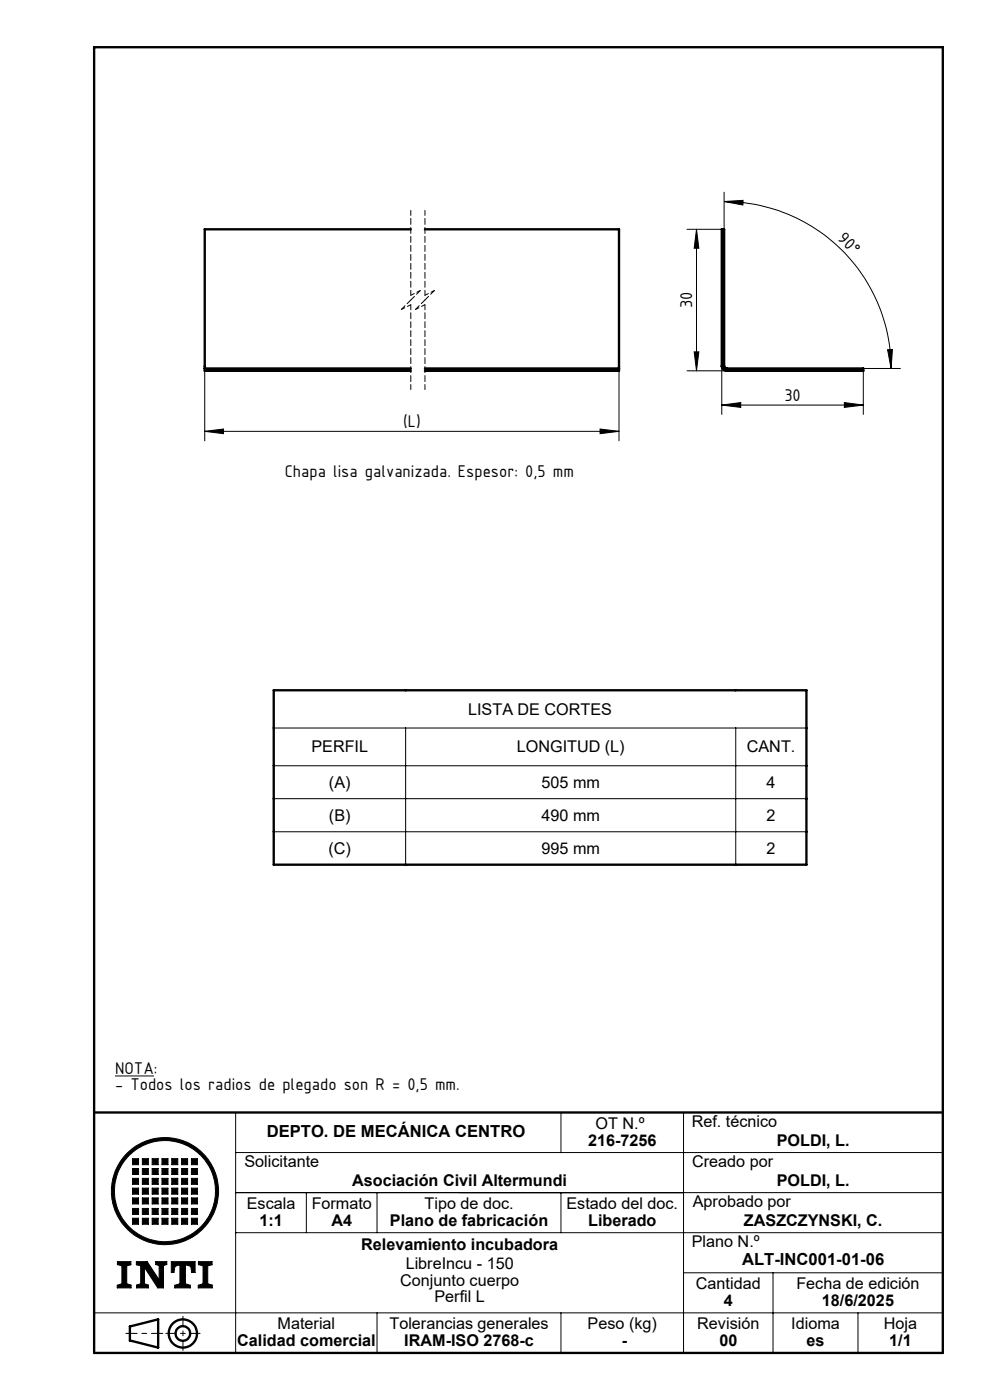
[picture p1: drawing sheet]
<svg xmlns="http://www.w3.org/2000/svg" width="210mm" height="297mm" viewBox="0 0 210 297" stroke-linecap="round" stroke-linejoin="round" font-family="sans-serif">
<g fill="none" stroke="#000" stroke-width=".21">
<path d="M145.7 48.6h7.4M147.7 48.6l.5 4.1h-1zM147.7 48.6v30.1M153.6 40.8v7.8M153.6 42.8l4-.3v1zM153.6 42.8a35.4 35.4 0 0 1 35.4 35.4M43.4 78.7v14.8M131.3 78.7v14.8M145.7 78.7h8.4M147.2 74.6h1l-.5 4.1zM153.1 77.7v10.2M183.1 78.2h7.9"/>
<path d="M183.1 78.7v9.2M188.3 74.2h1l-.3 4zM43.4 91.5l4-.5v1zM43.4 91.5h87.9M127.3 91l4 .5-4 .5zM153.1 85.9l4-.5v1zM153.1 85.9h30M179.1 85.4l4 .5-4 .5zM58.1 154.4h113M86 154.4v29M156.1 154.4v29M58.1 162.5h113"/>
<path d="M58.1 169.4h113M58.1 176.5h113M20 236v51M24.4 228.3h8.3M50 236v51M119 236v8.5M149.2 236h-4.2v51M28.1 245.8h1.3v1.3h-1.3zM28.1 247.9h1.3v1.3h-1.3zM28.1 250h1.3v1.2h-1.3zM28.1 252.1h1.3v1.2h-1.3zM28.1 254.1h1.3v1.3h-1.3z"/>
<path d="M28.1 256.4h1.3v1.2h-1.3zM28.1 258.4h1.3v1.3h-1.3zM30.2 245.8h1.3v1.3h-1.3zM30.2 247.9h1.3v1.3h-1.3zM30.2 250h1.3v1.2h-1.3zM30.2 252.1h1.3v1.2h-1.3zM30.2 254.1h1.3v1.3h-1.3zM30.2 256.4h1.3v1.2h-1.3zM30.2 258.4h1.3v1.3h-1.3zM32.3 245.8h1.2v1.3h-1.2zM32.3 247.9h1.2v1.3h-1.2zM32.3 250h1.2v1.2h-1.2z"/>
<path d="M32.3 252.1h1.2v1.2h-1.2zM32.3 254.1h1.2v1.3h-1.2zM32.3 256.4h1.2v1.2h-1.2zM32.3 258.4h1.2v1.3h-1.2zM34.4 245.8h1.2v1.3h-1.2zM34.4 247.9h1.2v1.3h-1.2zM34.4 250h1.2v1.2h-1.2zM34.4 252.1h1.2v1.2h-1.2zM34.4 254.1h1.2v1.3h-1.2zM34.4 256.4h1.2v1.2h-1.2zM34.4 258.4h1.2v1.3h-1.2zM36.4 245.8h1.3v1.3h-1.3z"/>
<path d="M36.4 247.9h1.3v1.3h-1.3zM36.4 250h1.3v1.2h-1.3zM36.4 252.1h1.3v1.2h-1.3zM36.4 254.1h1.3v1.3h-1.3zM36.4 256.4h1.3v1.2h-1.3zM36.4 258.4h1.3v1.3h-1.3zM38.5 245.8h1.3v1.3h-1.3zM38.5 247.9h1.3v1.3h-1.3zM38.5 250h1.3v1.2h-1.3zM38.5 252.1h1.3v1.2h-1.3zM38.5 254.1h1.3v1.3h-1.3zM38.5 256.4h1.3v1.2h-1.3z"/>
<path d="M38.5 258.4h1.3v1.3h-1.3zM40.6 245.8h1.3v1.3h-1.3zM40.6 247.9h1.3v1.3h-1.3zM40.6 250h1.3v1.2h-1.3zM40.6 252.1h1.3v1.2h-1.3zM40.6 254.1h1.3v1.3h-1.3zM40.6 256.4h1.3v1.2h-1.3zM40.6 258.4h1.3v1.3h-1.3zM50 253h150M50 244.5h150M65 253v8.5M80 253v8.5"/>
<path d="M119 253v8.5M20 278.5h180M24.9 267.6h2.9v.7l-.9 .2v3.8l.9 .3v.6h-2.9v-.5l1-.4v-3.8l-1-.2zM28.9 267.6h2.3l2.6 3.9v-3l-.8-.3v-.6h2.4v.6l-.7 .3v4.7h-1.2l-2.8-4.3v3.4l.8 .3v.6h-2.5v-.6l.8-.3v-3.8l-.9-.2zM36.3 267.6h5.1v2.3h-.7l-.2-1.3-1.2-.3v4l1.1 .4v.5h-3.3v-.5l1.1-.4v-4l-1.1 .3-.2 1.3h-.6zM42.1 267.6h2.9v.7l-.9 .2v3.8l.9 .3v.6h-2.9v-.5l1-.4v-3.8l-1-.2zM50 261.5h150M80 278.5v8.5M119 278.5v8.5M145 270h55M164 270v17M182 278.5v8.5"/>
<circle cx="35" cy="252.7" r="11.4"/>
<circle cx="35" cy="252.7" r="10.7"/>
</g>
<g fill="none" stroke="#000" stroke-width=".5">
<path d="M20 10h180v277h-180zM87.1 48.6h-43.7v29.6M90.1 48.6h41.2v29.6M43.4 78.2v.5h43.7M43.4 78.2h43.7M90.1 78.2h41.2M131.3 78.2v.5h-41.2M153.1 77.7a1.02 1.02 0 0 0 1 1M153.1 77.7h.5M153.1 77.7v-29.1h.5v29.1M153.6 77.7l.2 .3 .3 .2M154.1 78.2v.5"/>
<path d="M154.1 78.2h29v.5h-29M58.1 146.4h113v37h-113zM20 236h180M27.6 281.4l5.9-1.5v6l-5.9-1.5z"/>
<circle cx="38.8" cy="282.9" r="3"/>
<circle cx="38.8" cy="282.9" r="1.55"/>
</g>
<path d="M26.7 282.9h7.8" fill="none" stroke="#000" stroke-width=".21" stroke-dasharray="6.1 1 1 1" stroke-dashoffset="3.7"/>
<path d="M38.8 279.2v7.3M35.2 282.9h7.2" fill="none" stroke="#000" stroke-width=".21" stroke-dasharray="6.1 1 1 1" stroke-dashoffset="4"/>
<g fill="#000">
<path d="M24.9 267.6v.7l1 .2v3.8l-1 .4v.5h2.9v-.6l-.9-.3v-3.8l.9-.2v-.7zM36.3 267.6v2.3h.6l.2-1.3 1.1-.3v4l-1.1 .4v.5h3.3v-.5l-1.1-.4v-4l1.2 .3 .2 1.3h.7v-2.3zM42.1 267.6v.7l1 .2v3.8l-1 .4v.5h2.9v-.6l-.9-.3v-3.8l.9-.2v-.7zM28.1 258.4v1.3h1.3v-1.3zM30.2 258.4v1.3h1.3v-1.3zM32.3 258.4v1.3h1.2v-1.3zM34.4 258.4v1.3h1.2v-1.3zM36.4 258.4v1.3h1.3v-1.3zM38.5 258.4v1.3h1.3v-1.3zM40.6 258.4v1.3h1.3v-1.3zM40.6 256.4v1.2h1.3v-1.2zM40.6 254.1v1.3h1.3v-1.3zM38.5 254.1v1.3h1.3v-1.3zM38.5 256.4v1.2h1.3v-1.2zM36.4 256.4v1.2h1.3v-1.2zM36.4 254.1v1.3h1.3v-1.3zM34.4 254.1v1.3h1.2v-1.3zM34.4 256.4v1.2h1.2v-1.2zM32.3 256.4v1.2h1.2v-1.2zM32.3 254.1v1.3h1.2v-1.3zM30.2 254.1v1.3h1.3v-1.3zM30.2 256.4v1.2h1.3v-1.2zM28.1 256.4v1.2h1.3v-1.2zM28.1 254.1v1.3h1.3v-1.3zM28.1 252.1v1.2h1.3v-1.2zM30.2 252.1v1.2h1.3v-1.2zM32.3 252.1v1.2h1.2v-1.2zM34.4 252.1v1.2h1.2v-1.2zM36.4 252.1v1.2h1.3v-1.2zM38.5 252.1v1.2h1.3v-1.2zM40.6 252.1v1.2h1.3v-1.2zM40.6 250v1.2h1.3v-1.2zM38.5 250v1.2h1.3v-1.2zM36.4 250v1.2h1.3v-1.2zM34.4 250v1.2h1.2v-1.2zM32.3 250v1.2h1.2v-1.2zM30.2 250v1.2h1.3v-1.2zM28.1 250v1.2h1.3v-1.2zM28.1 247.9v1.3h1.3v-1.3zM30.2 247.9v1.3h1.3v-1.3zM32.3 247.9v1.3h1.2v-1.3zM34.4 247.9v1.3h1.2v-1.3zM36.4 247.9v1.3h1.3v-1.3zM38.5 247.9v1.3h1.3v-1.3zM40.6 247.9v1.3h1.3v-1.3zM40.6 245.8v1.3h1.3v-1.3zM38.5 245.8v1.3h1.3v-1.3zM36.4 245.8v1.3h1.3v-1.3zM34.4 245.8v1.3h1.2v-1.3zM32.3 245.8v1.3h1.2v-1.3zM30.2 245.8v1.3h1.3v-1.3zM28.1 245.8v1.3h1.3v-1.3zM24.3 252.7a10.7 10.7 0 0 1 21.4 0 10.7 10.7 0 0 1-21.4 0zM23.6 252.7a11.4 11.4 0 0 0 22.8 0 11.4 11.4 0 0 0-22.8 0z" fill-rule="evenodd"/>
<path d="M28.9 267.6h2.3l2.6 3.9v-3l-.8-.3v-.6h2.4v.6l-.7 .3v4.7h-1.2l-2.8-4.3v3.4l.8 .3v.6h-2.5v-.6l.8-.3v-3.8l-.9-.2z" fill-rule="evenodd"/>
</g>
<path d="M87.1 44.6v18M90.1 44.6v18M87.1 63.6l-2 2M87.1 64.6v18M89.1 61.6l-2 2M90.1 63.6l-2 2M90.1 64.6v18M92.1 61.6l-2 2" fill="none" stroke="#000" stroke-width=".21" stroke-dasharray="1.3 .6" stroke-dashoffset=".2"/>
<path d="M85.1 65.6l2-1M87.1 62.6l2-1M88.1 65.6l2-1M90.1 62.6l2-1" fill="none" stroke="#000" stroke-width=".21" stroke-dasharray="1.3 .6" stroke-dashoffset=".5"/>
<g fill="#000">
<path d="M147.7 48.6l.5 4.1h-1zM147.2 74.6h1l-.5 4.1z"/>
<path d="M188.3 74.2h1l-.3 4zM153.6 42.8l4-.3v1z"/>
<path d="M43.4 91.5l4-.5v1zM127.3 91l4 .5-4 .5z"/>
<path d="M179.1 85.4l4 .5-4 .5zM153.1 85.9l4-.5v1z"/>
</g>
<g font-size="3.9">
<text x="177.5" y="50.7" transform="rotate(45 177.5 50.7)">90°</text>
<text x="146.9" y="65.4" transform="rotate(-90 146.9 65.4)">30</text>
<text x="166.4" y="85">30</text>
<text x="85.5" y="90.6">(L)</text>
<text x="60.4" y="101.2">Chapa lisa galvanizada. Espesor: 0,5 mm</text>
<text x="24.4" y="227.8">NOTA:</text>
<text x="24.4" y="231.3">- Todos los radios de plegado son R = 0,5 mm.</text>
</g>
<g font-size="3.5">
<text x="56.6" y="241.2">DEPTO. DE MECÁNICA CENTRO</text>
<text x="157.4" y="268.5">ALT-INC001-01-06</text>
</g>
<g font-size="3.4">
<text x="99.3" y="151.6">LISTA DE CORTES</text>
<text x="66.1" y="159.6">PERFIL</text>
<text x="109.6" y="159.6">LONGITUD (L)</text>
<text x="158.4" y="159.6">CANT.</text>
<text x="69.8" y="167.1">(A)</text>
<text x="114.9" y="167.1">505 mm</text>
<text x="162.6" y="167.1">4</text>
<text x="69.8" y="174.1">(B)</text>
<text x="114.9" y="174.1">490 mm</text>
<text x="162.6" y="174.1">2</text>
<text x="69.7" y="181.1">(C)</text>
<text x="114.9" y="181.1">995 mm</text>
<text x="162.6" y="181.1">2</text>
<text x="126.3" y="239.5">OT N.º</text>
<text x="146.7" y="239.1">Ref. técnico</text>
<text x="124.8" y="243">216-7256</text>
<text x="164.8" y="243">POLDI, L.</text>
<text x="51.9" y="247.5">Solicitante</text>
<text x="74.7" y="251.6">Asociación Civil Altermundi</text>
<text x="146.8" y="247.5">Creado por</text>
<text x="164.8" y="251.6">POLDI, L.</text>
<text x="52.4" y="256.5">Escala</text>
<text x="66.1" y="256.5">Formato</text>
<text x="90" y="256.5">Tipo de doc.</text>
<text x="120.2" y="256.5">Estado del doc.</text>
<text x="147" y="256">Aprobado por</text>
<text x="55" y="260">1:1</text>
<text x="70.3" y="260">A4</text>
<text x="82.7" y="260">Plano de fabricación</text>
<text x="124.8" y="260">Liberado</text>
<text x="157.8" y="260">ZASZCZYNSKI, C.</text>
<text x="76.6" y="265.1">Relevamiento incubadora</text>
<text x="86.1" y="269.3">LibreIncu - 150</text>
<text x="146.7" y="264.5">Plano N.º</text>
<text x="84.9" y="272.8">Conjunto cuerpo</text>
<text x="147.6" y="273.5">Cantidad</text>
<text x="168.9" y="273.5">Fecha de edición</text>
<text x="58.9" y="282">Material</text>
<text x="82.6" y="282">Tolerancias generales</text>
<text x="92.2" y="276.3">Perfil L</text>
<text x="124.6" y="282">Peso (kg)</text>
<text x="147.9" y="282">Revisión</text>
<text x="153.5" y="277">4</text>
<text x="167.8" y="282">Idioma</text>
<text x="174.4" y="277">18/6/2025</text>
<text x="187.5" y="282">Hoja</text>
<text x="50.3" y="285.5">Calidad comercial</text>
<text x="85.8" y="285.5">IRAM-ISO 2768-c</text>
<text x="131.9" y="285.5">-</text>
<text x="152.6" y="285.5">00</text>
<text x="171.1" y="285.5">es</text>
<text x="188.6" y="285.5">1/1</text>
</g>
</svg>
